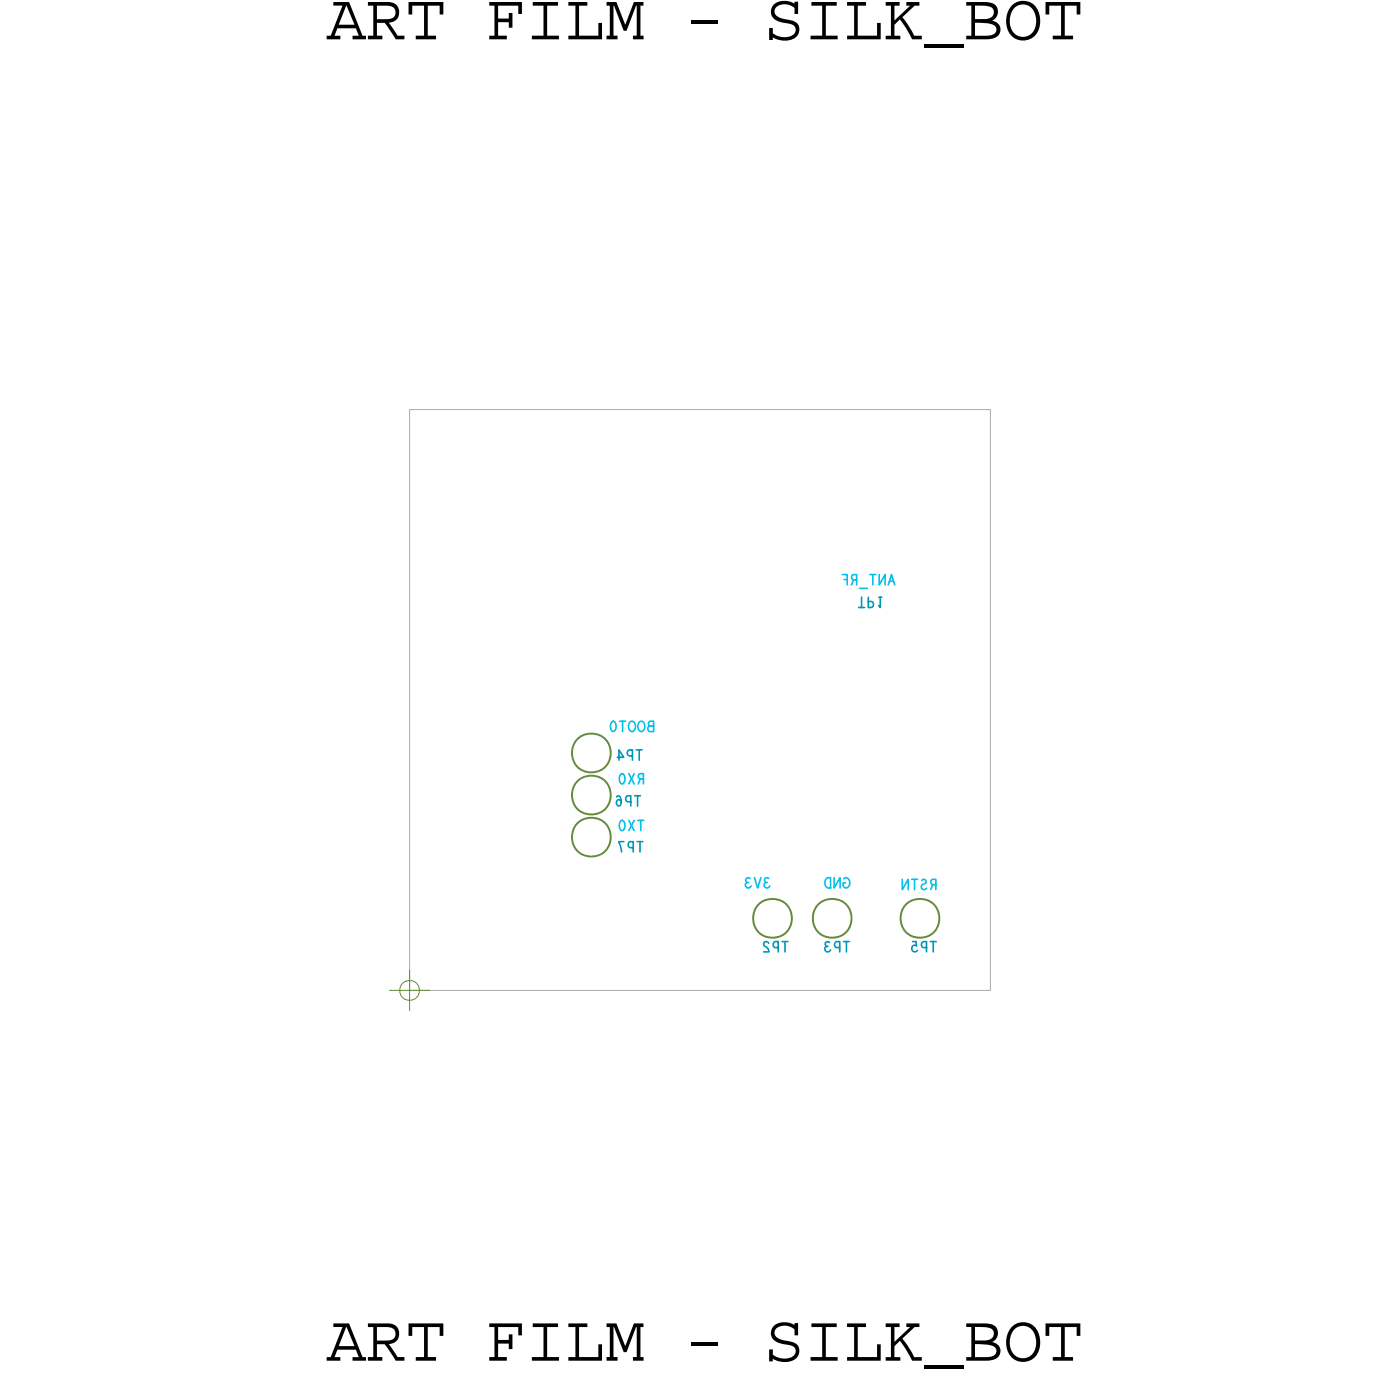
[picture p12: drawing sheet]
<svg xmlns="http://www.w3.org/2000/svg" width="43mm" height="43mm" viewBox="0 0 43 43" stroke-linecap="round" stroke-linejoin="round" font-family="sans-serif">
<!-- layer: Board Outline -->
<path d="M12.7 12.7h18v18h-18z" fill="none" stroke="#acacac" stroke-width=".03"/>
<!-- layer: Components -->
<g fill="none" stroke="#638b3a" stroke-width=".06">
<circle cx="18.3" cy="26" r=".6"/>
<circle cx="18.3" cy="23.4" r=".6"/>
<circle cx="18.3" cy="24.7" r=".6"/>
<circle cx="24" cy="28.5" r=".6"/>
<circle cx="25.8" cy="28.5" r=".6"/>
<circle cx="28.5" cy="28.5" r=".6"/>
</g>
<!-- layer: Text -->
<g fill="none" stroke="#0097b7" stroke-width=".05">
<path d="M26.6 18.8h.2M26.7 18.5v.3M26.9 18.5v.3h.2v-.1l-.2-.1M27.2 18.5h.1M27.3 18.5v.3h-.1M19.1 24.7h.1l.1 .1-.1 .2-.1-.2 .2 .1M19.1 23.5h.2l-.1-.2v.3M19.3 26.1h-.1l.1 .3M19.6 24.9l-.2-.1v-.1h.2v.3M19.6 23.4h-.1v-.1h.1v.3M19.6 26.3h-.1v-.2h.1v.3M19.7 24.7h.2"/>
<path d="M19.7 23.3h.2M19.8 26.1h.1M19.8 24.7v.3M19.8 23.3v.3M19.8 26.1v.3M23.8 29.2l-.1 .1 .1 .2h-.1M24.1 29.4h-.1v-.2h.1v.3M24.2 29.2h.2M24.3 29.2v.3M25.7 29.3l-.1 .1a.09 .09 0 0 0 0 .1 .1 .1 0 0 0 .2 0M26 29.4h-.1v-.2h.1v.3M26.2 29.2v.3"/>
<path d="M28.3 29.2h.1v.1a.1 .1 0 0 0-.1 .1 .1 .1 0 0 0 0 .1 .1 .1 0 0 0 .1 0M28.7 29.4h-.1v-.2h.1v.3M28.8 29.2h.2M28.9 29.2v.3"/>
</g>
<g fill="none" stroke="#01c0e9" stroke-width=".05">
<path d="M26.1 17.8h.2v.3M26.2 18h.1M26.5 18l-.1 .1M26.6 18l-.2-.1v-.1h.2v.3M26.7 18.2h.2M27 17.8h.2M27.1 17.8v.3M27.3 17.8v.3l.1-.3v.3M27.5 18.1l.1-.3 .1 .3M27.6 18h.1M19 22.4h.1a.15 .15 0 0 1 0 .2 .15 .15 0 0 1-.2 0 .15 .15 0 0 1 .1-.2zM19.2 22.4h.2"/>
<path d="M19.3 25.4v.1a.15 .15 0 0 1 .1 .2 .15 .15 0 0 1-.2 0 .15 .15 0 0 1 0-.2zM19.3 24a.16 .16 0 0 1 .1 .3 .15 .15 0 0 1-.2 0 .15 .15 0 0 1 0-.3zM19.3 22.4v.3M19.5 25.4l.2 .4M19.5 24l.2 .3M19.7 25.4l-.2 .4M19.7 24l-.2 .3M19.8 25.4h.2M19.8 24.2v.1M19.9 25.4v.4M19.9 24.2l-.1-.1v-.1h.1v.3M20.1 22.5v-.1h.2v.3h-.2v-.2h.2"/>
<path d="M23.2 27.4h-.1a.09 .09 0 0 0 .1 .1 .09 .09 0 0 0 .1 0M23.4 27.2l.1 .3 .1-.3M23.8 27.4h-.1a.09 .09 0 0 0 0 .1 .1 .1 0 0 0 .2 0M25.6 27.3l.2-.1v.3a.17 .17 0 0 1-.2-.1 .17 .17 0 0 1 0-.1zM25.9 27.2v.3l.1-.3v.3M26.2 27.2a.13 .13 0 0 1 .1 .2 .13 .13 0 0 1-.2 .1v-.1h.1M28 27.3v.3l.2-.3v.3M28.3 27.3h.1M28.4 27.3v.3M28.6 27.3h.1v.1a.11 .11 0 0 0-.1 .1 .11 .11 0 0 0 0 .1l.1-.1M28.9 27.4v.2M29 27.4h-.1v-.1h.1v.3"/>
<circle cx="19.6" cy="22.5" r=".14"/>
<circle cx="19.9" cy="22.5" r=".14"/>
</g>
<!-- layer: Drawing Origin -->
<path d="M12.1 30.7h1.2M12.5 30.5l.2-.1 .2 .1 .1 .2-.1 .2-.2 .1-.2-.1-.1-.2zM12.7 30.1v1.2" fill="none" stroke="#638b3a" stroke-width=".03"/>
<g font-size="2.1">
<text x="10.1" y="1.2">ART FILM - SILK_BOT</text>
<text x="10.1" y="42.2">ART FILM - SILK_BOT</text>
</g>
<text font-size=".3" fill="#01c0e9" x="23.9" y="27.2" transform="rotate(-180 23.9 27.2)">3V3</text>
<text font-size=".3" fill="#0097b7" x="26.4" y="29.2" transform="rotate(-180 26.4 29.2)">TP3</text>
</svg>
